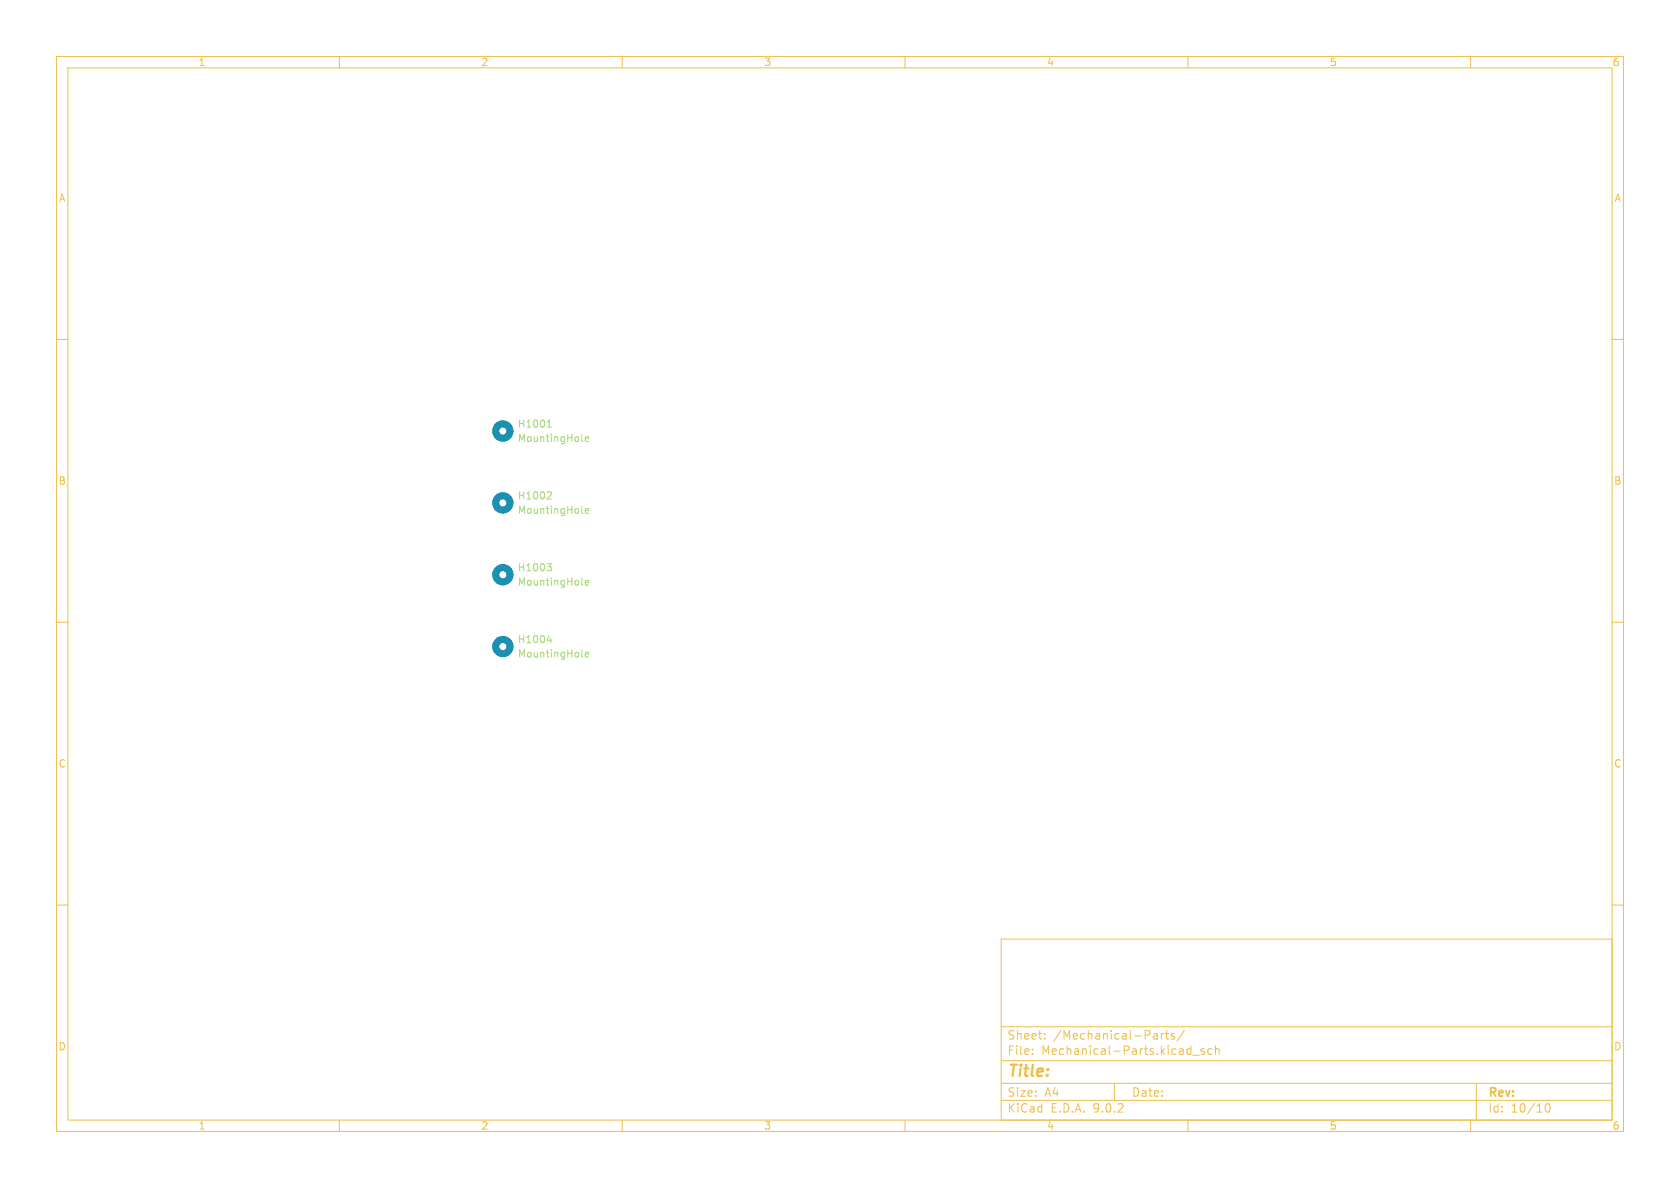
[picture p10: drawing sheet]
<svg xmlns="http://www.w3.org/2000/svg" width="297mm" height="210mm" viewBox="0 0 297 210" stroke-linecap="round" stroke-linejoin="round" font-family="sans-serif">
<g fill="none" stroke="#efbe48" stroke-width=".18">
<path d="M10 10h277v190h-277zM12 12h273v186h-273zM60 10v2M110 10v2M160 10v2M210 10v2M260 10v2M10 60h2M285 60h2M10 110h2M285 110h2M10 160h2"/>
<path d="M177 166h108v32h-108zM285 160h2M60 198v2M110 198v2M160 198v2M177 194.5h108M177 191.5h108M177 187.5h108M177 181.5h108M182.5 186.3v.1M182.5 185.5v.1M184.7 183.6v.1"/>
<path d="M184.7 182.8v.1M197 191.5v3M204.1 182.7h.3l.2 .2v.8M204.6 183.6l-.5 .1M204.6 183.1h-.5M205.3 182.7v1M205.7 182.7l-.2 .1-.2 .2M206 182.7h.6M206.2 182.2v1.3l.4 .2M207.6 182.8l-.4-.1-.2 .2 .1 .2 .5 .2v.3h-.6M209.4 182.1l-1.3 2M210 198v2"/>
<path d="M210.9 186.5h1.1M212.9 185.5l-.4-.1-.2 .2 .1 .2 .5 .2v.3h-.6M214.2 185.5l-.4-.1-.3 .3v.4l.2 .2h.5M214.9 185.5l.2-.1 .4 .1v.9M214.9 184.9v1.5M260 198v2M261 191.5v6.5M273.3 195.2l.2-.1a.81 .81 0 0 1 .6 .6 .81 .81 0 0 1-.3 .8l-.1 .1a.81 .81 0 0 1-.4-1.4z"/>
</g>
<g fill="none" stroke="#1b90b3" stroke-width="1.3">
<circle cx="88.9" cy="76.2" r="1.27"/>
<circle cx="88.9" cy="88.9" r="1.27"/>
<circle cx="88.9" cy="101.6" r="1.27"/>
<circle cx="88.9" cy="114.3" r="1.27"/>
</g>
<g fill="none" stroke="#a0dc6e" stroke-width=".18">
<path d="M96.8 75.5h.7M96.9 74.5l.2-.3v1.3M102.9 77.9l.1 .1M103.5 77.6l.6-.1-.1-.2-.4-.1-.1 .2v.6h.5M96.7 99.6h.8l-.4 .5 .3 .1 .1 .5-.3 .2h-.3M96.9 86.9l.5 .1 .1 .3-.8 .9h.8M102.9 90.6l.1 .1M103.5 90.3l.6-.1-.1-.2-.4-.1-.1 .2v.6h.5M96.8 113.2h.7M97.4 112.8v.8M102.9 103.3l.1 .1M102.9 116l.1 .1"/>
<path d="M103.5 103l.6-.1-.1-.2-.4-.1-.1 .2v.6h.5M103.5 115.7l.6-.1-.1-.2-.4-.1-.1 .2v.6h.5"/>
</g>
<text font-size="2.8" fill="#efbe48" x="178" y="190.9">Title:</text>
<g font-size="2.1" fill="#efbe48">
<text x="178" y="184">Sheet:</text>
<text x="186.2" y="184">/Mechanical-Parts/</text>
<text x="178" y="186.7">File:</text>
<text x="184.1" y="186.7">Mechanical-Parts.kicad_sch</text>
<text x="178" y="196.9">KiCad</text>
<text x="178" y="194.1">Size:</text>
<text x="184.7" y="194.1">A4</text>
<text x="185.7" y="196.9">E.D.A.</text>
<text x="193.3" y="196.9">9.0.2</text>
<text x="200" y="194.1">Date:</text>
<text x="263" y="194.3">Rev:</text>
<text x="263" y="196.9">Id:</text>
<text x="267.1" y="196.9">10/10</text>
</g>
<g font-size="1.8" fill="#efbe48">
<text x="35" y="11.9">1</text>
<text x="85" y="11.9">2</text>
<text x="135" y="11.9">3</text>
<text x="185" y="11.9">4</text>
<text x="235" y="11.9">5</text>
<text x="285" y="11.9">6</text>
<text x="10.3" y="35.9">A</text>
<text x="285.3" y="35.9">A</text>
<text x="10.3" y="85.9">B</text>
<text x="285.3" y="85.9">B</text>
<text x="10.3" y="135.9">C</text>
<text x="285.3" y="135.9">C</text>
<text x="10.3" y="185.9">D</text>
<text x="285.3" y="185.9">D</text>
<text x="35" y="199.9">1</text>
<text x="85" y="199.9">2</text>
<text x="135" y="199.9">3</text>
<text x="185" y="199.9">4</text>
<text x="235" y="199.9">5</text>
<text x="285" y="199.9">6</text>
</g>
<g font-size="1.8" fill="#a0dc6e">
<text x="91.4" y="75.8">H1001</text>
<text x="91.4" y="78.3">MountingHole</text>
<text x="91.4" y="88.5">H1002</text>
<text x="91.4" y="91">MountingHole</text>
<text x="91.4" y="101.2">H1003</text>
<text x="91.4" y="103.7">MountingHole</text>
<text x="91.4" y="113.9">H1004</text>
<text x="91.4" y="116.4">MountingHole</text>
</g>
</svg>
